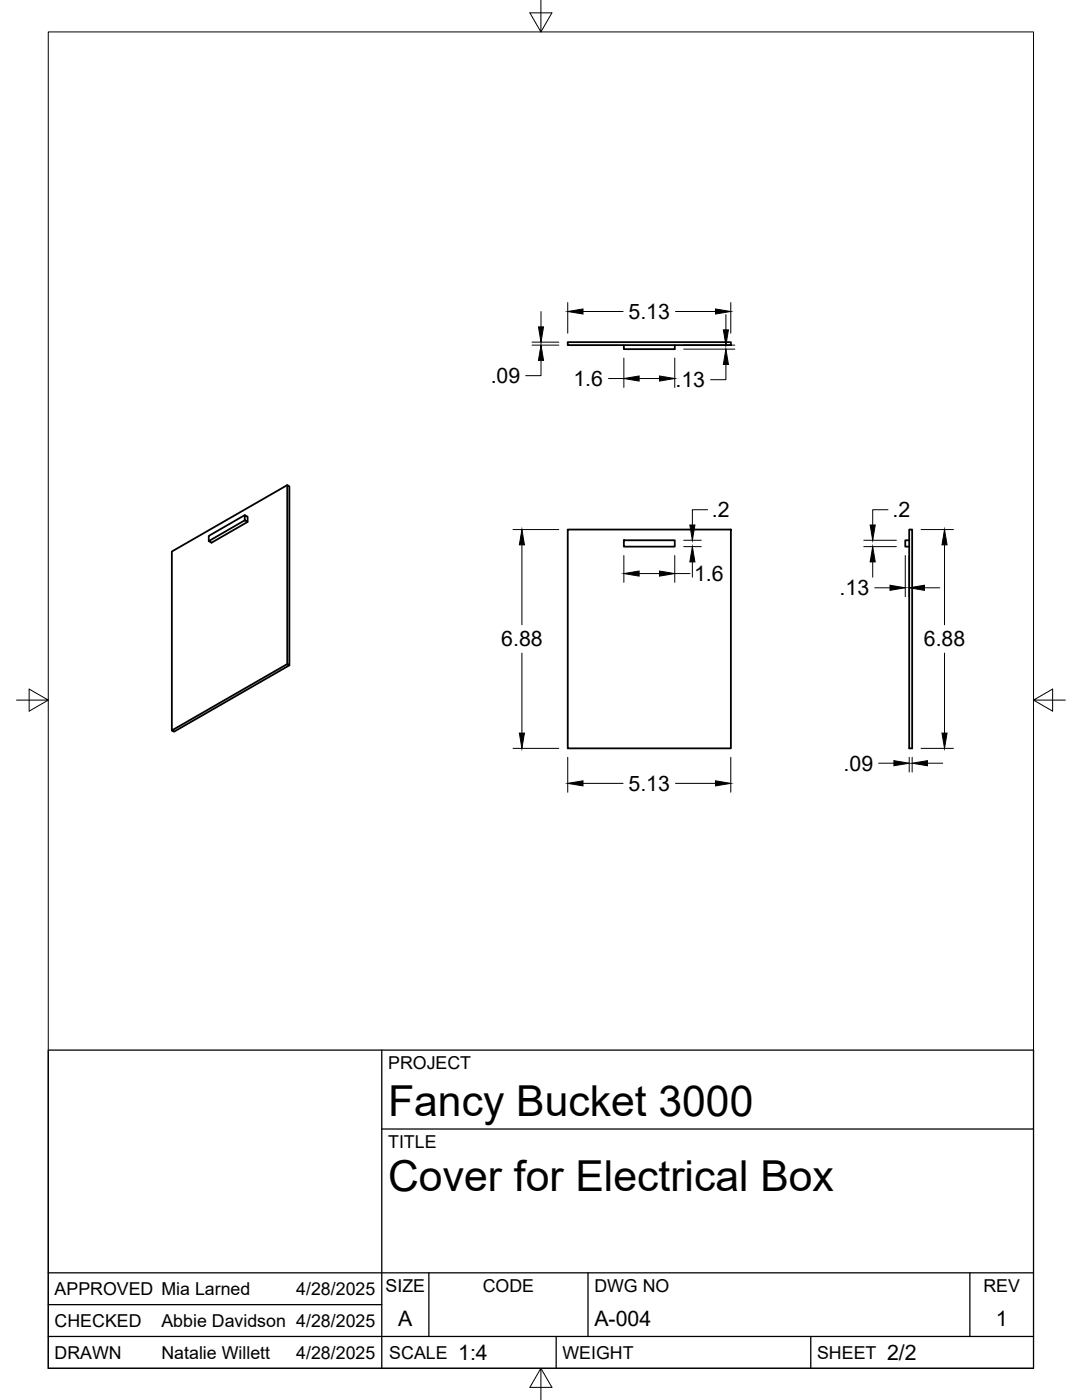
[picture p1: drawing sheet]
<svg xmlns="http://www.w3.org/2000/svg" width="216mm" height="279mm" viewBox="0 0 216 279" stroke-linecap="round" stroke-linejoin="round" font-family="sans-serif">
<!-- layer: Visible -->
<path d="M113.3 68.3h32.5v.6h-32.5zM124.5 68.9v.8h10.1v-.8M57.3 96.8v35.7M48.8 102.8l.6 .3v1.1l-.6-.4zM48.8 103.8l-7.1 4.2 .5 .3 7.2-4.1M48.8 102.8l-7.1 4.2v1M113.3 105.7h32.5v43.7h-32.5zM124.5 107.8h10.1v1.3h-10.1zM181.4 107.8h-.8v1.3h.8M181.4 105.7h.6v43.7h-.6zM57.7 132.8v-35.7l-.4-.3-23 13.3v35.7l23-13.3 .4 .3-23 13.2-.4-.2" fill="none" stroke="#000" stroke-width=".36"/>
<!-- layer: Border -->
<path d="M9.6 6.4h196.6v266.7h-196.6zM107.9 0v6.4l-2.2-3.8h4.4l-2.2 3.8M3.3 139.7h6.3l-3.8-2.2v4.4l3.8-2.2M206.2 139.7l3.8 2.2v-4.4l-3.8 2.2h6.4M107.9 273.1l2.2 3.8h-4.4l2.2-3.8v6.3" fill="none" stroke="#000" stroke-width=".2"/>
<!-- layer: Titleblock -->
<path d="M9.6 209.6h196.6v63.5h-196.6zM76.2 209.6v63.5M76.2 225.3h130M9.6 254h196.6M85.6 254v12.7M117.3 254v12.7M193.5 254v12.7M9.6 266.7h196.6M9.6 260.4h66.6M111 266.7v6.4M161.8 266.7v6.4" fill="none" stroke="#000" stroke-width=".25"/>
<!-- layer: FD_Dimensions -->
<g fill="none" stroke="#000" stroke-width=".2">
<path d="M106.2 68.3h5.3M106.2 68.9h5.3M107.9 71.9v3.1h-3M107.9 62.2v3M113.3 60.4v6.1M116.3 62.2h8M121.4 75.5h3.1M124.5 71.5v5.8M127.5 75.5h4.1M134.6 71.5v5.8M134.8 62.2h8M136.4 68.9h10.2"/>
<path d="M136.4 69.7h10.2M144.8 72.7v3.1h-3M144.8 62.8v3M145.8 60.4v6.1M102.4 105.7h9.1M104.1 108.7v16M124.5 110.9v5.3M127.5 114.5h4.1M134.6 110.9v5.3M134.6 114.5h3.1M136.4 109.1h3.5M136.4 107.8h3.5"/>
<path d="M138.2 112.1v3.1M141.2 101.7h-3v3.1M172.4 109.1h6.5M172.4 107.8h6.5M174.1 112.1v3.1M174.5 117.3h3.1M177.2 101.7h-3.1v3.1M180.6 110.9v8.2M181.4 110.9v8.2M183.8 105.7h6.4M184.5 117.3h3M188.5 108.7v16"/>
<path d="M104.1 130.3v16M188.5 130.3v16M102.4 149.4h9.1M113.3 151.1v7M116.3 156.3h8M134.8 156.3h8M145.8 151.1v7M175.3 152.3h3.1M181.4 151.1v3M182 151.1v3M183.8 149.4h6.4M185.1 152.3h3"/>
</g>
<g fill="#000" stroke="#000" stroke-width=".2">
<path d="M107.4 65.2h1.1l-.6 3.1zM107.9 68.9l.6 3h-1.1zM113.3 62.2l3-.5v1zM124.5 75.5l3-.5v1.1zM131.6 75l3 .5-3 .6zM142.8 61.7l3 .5-3 .5zM144.3 65.8h1.1l-.6 3.1zM144.8 69.7l.6 3h-1.1zM104.1 105.7l.5 3h-1zM124.5 114.5l3-.5v1zM131.6 114l3 .5-3 .5zM138.2 109.1l.5 3h-1.1z"/>
<path d="M137.6 104.8h1.1l-.5 3zM174.1 109.1l.5 3h-1zM173.6 104.8h1l-.5 3zM177.6 116.8l3 .5-3 .5zM181.4 117.3l3.1-.5v1zM188.5 105.7l.5 3h-1zM103.6 146.3h1l-.5 3.1zM113.3 156.3l3-.5v1zM142.8 155.8l3 .5-3 .5zM178.4 151.8l3 .5-3 .5zM182 152.3l3.1-.5v1zM188 146.3h1l-.5 3.1z"/>
</g>
<g font-size="8.5">
<text x="77.4" y="222.8">Fancy Bucket 3000</text>
<text x="77.4" y="237.8">Cover for Electrical Box</text>
</g>
<g font-size="4.3">
<text x="125.4" y="63.7">5.13</text>
<text x="97.9" y="76.5">.09</text>
<text x="114.4" y="77">1.6</text>
<text x="134.8" y="77.3">.13</text>
<text x="142.1" y="103.3">.2</text>
<text x="178.1" y="103.3">.2</text>
<text x="138.5" y="116">1.6</text>
<text x="167.5" y="118.8">.13</text>
<text x="100" y="129">6.88</text>
<text x="184.3" y="129">6.88</text>
<text x="168.3" y="153.8">.09</text>
<text x="125.4" y="157.8">5.13</text>
<text x="79.5" y="264.5">A</text>
<text x="118.6" y="264.5">A-004</text>
<text x="198.7" y="264.5">1</text>
<text x="91.4" y="271.4">1:4</text>
<text x="177" y="271.4">2/2</text>
</g>
<g font-size="3.5">
<text x="77.4" y="213.4">PROJECT</text>
<text x="77.4" y="229.1">TITLE</text>
<text x="76.9" y="257.8">SIZE</text>
<text x="96.3" y="257.8">CODE</text>
<text x="118.6" y="257.8">DWG NO</text>
<text x="196.2" y="257.8">REV</text>
<text x="10.9" y="258.5">APPROVED Mia Larned</text>
<text x="59.1" y="258.5">4/28/2025</text>
<text x="10.9" y="264.8">CHECKED</text>
<text x="32.2" y="264.8">Abbie Davidson 4/28/2025</text>
<text x="10.9" y="271.2">DRAWN</text>
<text x="32.2" y="271.2">Natalie Willett</text>
<text x="59.1" y="271.2">4/28/2025</text>
<text x="77.7" y="271.2">SCALE</text>
<text x="112.2" y="271.2">WEIGHT</text>
<text x="163" y="271.2">SHEET</text>
</g>
</svg>
